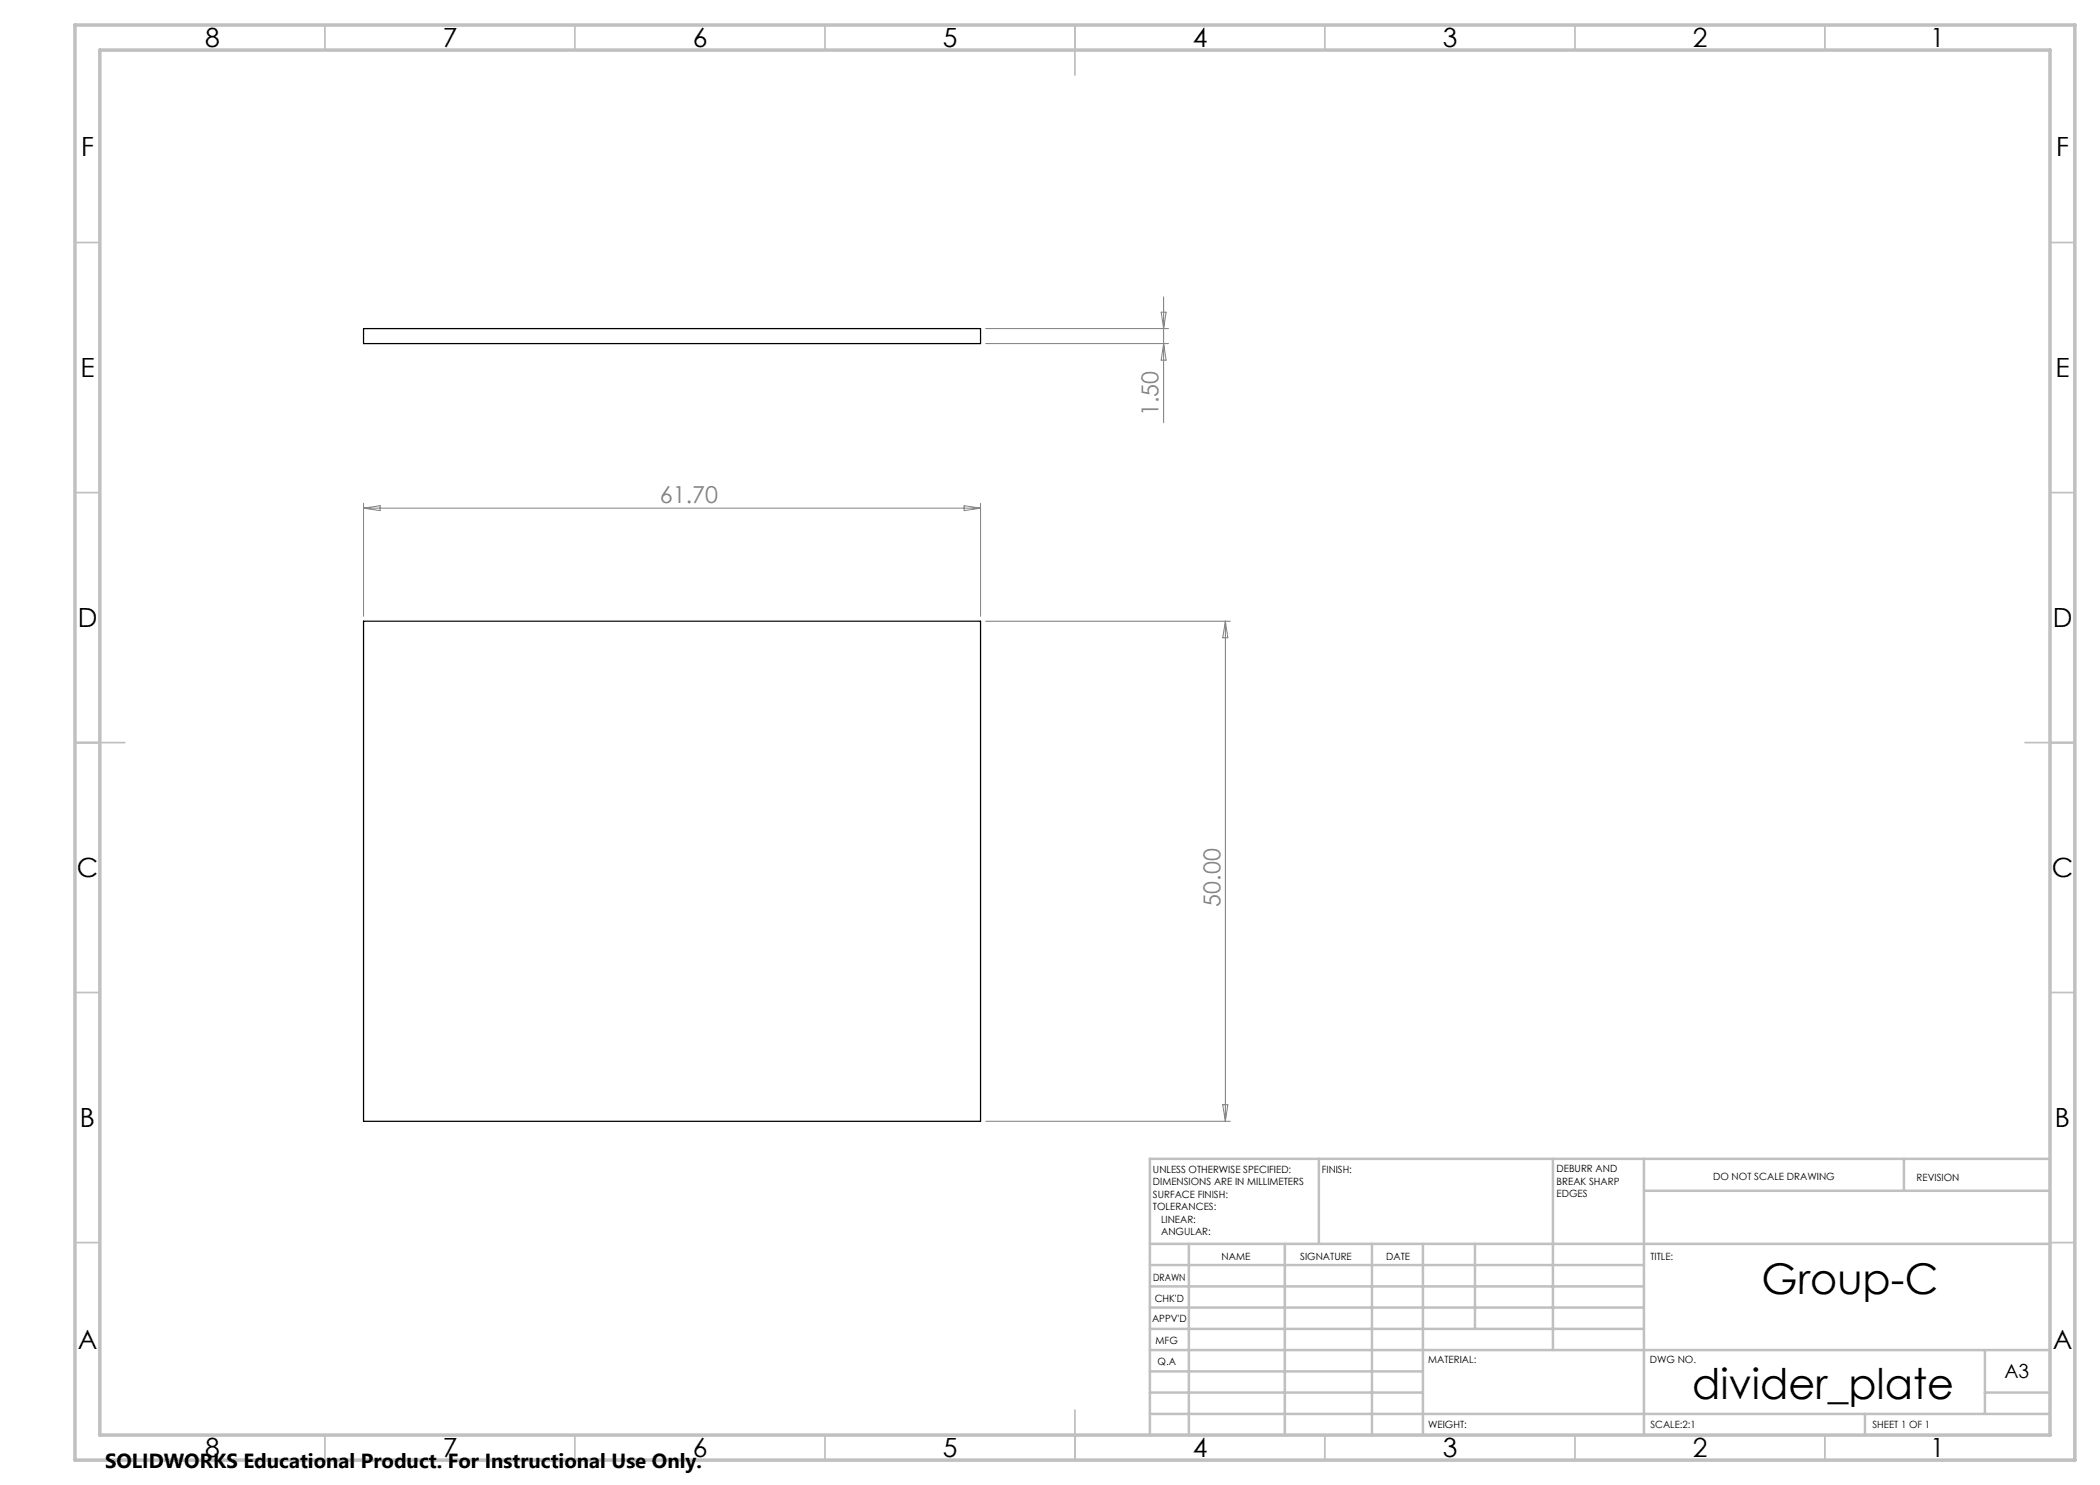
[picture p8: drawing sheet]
<svg xmlns="http://www.w3.org/2000/svg" width="420mm" height="297mm" viewBox="0 0 420 297" stroke-linecap="round" stroke-linejoin="round" font-family="sans-serif">
<g fill="none" stroke="#c0c0c0" stroke-width=".35">
<path d="M65 5v5M115 5v5M165 5v5M215 5v10M265 5v5M315 5v5M365 5v5M15 48.5h5M410 48.5h5M15 98.5h5M410 98.5h5M15 148.5h10"/>
<path d="M405 148.5h10M15 198.5h5M410 198.5h5M15 248.5h5M410 248.5h5M65 287v5M115 287v5M165 287v5M215 282v10M265 287v5M315 287v5M365 287v5"/>
</g>
<g fill="none" stroke="#c0c0c0" stroke-width=".5">
<path d="M263.8 231.8v17M310.6 231.8v38.2M328.8 231.8v55.2M328.8 238.2h81.2M380.8 231.8v6.4M410 231.8h-180v55.2M230 248.8h180M230 257.3h98.8M230 253h98.8M237.8 248.8v38.2M257 248.8v38.2M274.4 248.8v38.2"/>
<path d="M284.6 248.8v38.2M295 248.8v17M230 265.8h98.8M230 261.5h98.8M230 278.5h54.6M230 274.3h54.6M230 270h180M397 278.5h13M397 270v12.8M230 282.8h180M373 282.8v4.2"/>
</g>
<path d="M15 5h400v287h-400zM20 10h390v277h-390z" fill="none" stroke="#c0c0c0" stroke-width=".7"/>
<g fill="none" stroke="#808080" stroke-width=".2">
<path d="M232.7 59.4v25.2M197.1 68.7h36.6M197.1 65.7h36.6M232.2 62.4h1l-.5 3.3zM232.7 68.7l.5 3.3h-1zM72.7 100.6v22.7M72.7 101.6h123.4M72.7 101.6l3.3-.5v1zM192.8 101.1l3.3 .5-3.3 .5zM196.1 100.6v22.7M197.1 124.2h49M245.1 124.2v100.1"/>
<path d="M245.1 124.2l.5 3.4h-1.1zM197.1 224.3h49M244.5 220.9h1.1l-.5 3.4z"/>
</g>
<path d="M72.7 65.7h123.4v3h-123.4zM72.7 124.2h123.4v100.1h-123.4z" fill="none" stroke="#000" stroke-width=".25"/>
<g font-size="8.5">
<text x="352.3" y="258.8">Group-C</text>
<text x="338.4" y="279.7">divider_plate</text>
</g>
<g font-size="5.3">
<text x="41" y="9.5">8</text>
<text x="88.5" y="9.5">7</text>
<text x="138.5" y="9.5">6</text>
<text x="188.5" y="9.5">5</text>
<text x="238.5" y="9.5">4</text>
<text x="288.5" y="9.5">3</text>
<text x="338.5" y="9.5">2</text>
<text x="386" y="9.5">1</text>
<text x="16.2" y="31.2">F</text>
<text x="411.2" y="31.2">F</text>
<text x="16.1" y="75.5">E</text>
<text x="411.1" y="75.5">E</text>
<text x="15.5" y="125.5">D</text>
<text x="410.5" y="125.5">D</text>
<text x="15.4" y="175.5">C</text>
<text x="410.4" y="175.5">C</text>
<text x="16" y="225.5">B</text>
<text x="411" y="225.5">B</text>
<text x="15.5" y="269.7">A</text>
<text x="410.5" y="269.7">A</text>
<text x="41" y="291.5">8</text>
<text x="88.5" y="291.5">7</text>
<text x="138.5" y="291.5">6</text>
<text x="188.5" y="291.5">5</text>
<text x="238.5" y="291.5">4</text>
<text x="288.5" y="291.5">3</text>
<text x="338.5" y="291.5">2</text>
<text x="386" y="291.5">1</text>
</g>
<g font-size="4.7" fill="#808080">
<text x="231.7" y="83.2" transform="rotate(-90 231.7 83.2)">1.50</text>
<text x="132" y="100.6">61.70</text>
<text x="244.1" y="181.3" transform="rotate(-90 244.1 181.3)">50.00</text>
</g>
<text font-size="4.1" x="21" y="293.7">SOLIDWORKS Educational Product. For Instructional Use Only.</text>
<text font-size="3.9" x="400.9" y="275.5">A3</text>
<g font-size="2">
<text x="230.6" y="234.6">UNLESS OTHERWISE SPECIFIED:</text>
<text x="230.6" y="237.1">DIMENSIONS ARE IN MILLIMETERS</text>
<text x="230.6" y="239.6">SURFACE FINISH:</text>
<text x="264.4" y="234.6">FINISH:</text>
<text x="311.3" y="234.5">DEBURR AND</text>
<text x="311.3" y="237">BREAK SHARP</text>
<text x="311.3" y="239.5">EDGES</text>
<text x="342.6" y="236">DO NOT SCALE DRAWING</text>
<text x="383.3" y="236.2">REVISION</text>
<text x="230.6" y="242.1">TOLERANCES:</text>
<text x="232.2" y="244.6">LINEAR:</text>
<text x="232.2" y="247.1">ANGULAR:</text>
<text x="244.3" y="252">NAME</text>
<text x="260" y="251.9">SIGNATURE</text>
<text x="277.2" y="251.9">DATE</text>
<text x="330.1" y="251.9">TITLE:</text>
<text x="230.6" y="256.1">DRAWN</text>
<text x="230.9" y="260.3">CHK'D</text>
<text x="230.4" y="264.4">APPV'D</text>
<text x="231.1" y="268.8">MFG</text>
<text x="231.5" y="273">Q.A</text>
<text x="285.6" y="272.5">MATERIAL:</text>
<text x="330" y="272.5">DWG NO.</text>
<text x="285.6" y="285.5">WEIGHT:</text>
<text x="330.1" y="285.6">SCALE:2:1</text>
<text x="374.5" y="285.6">SHEET 1 OF 1</text>
</g>
</svg>
